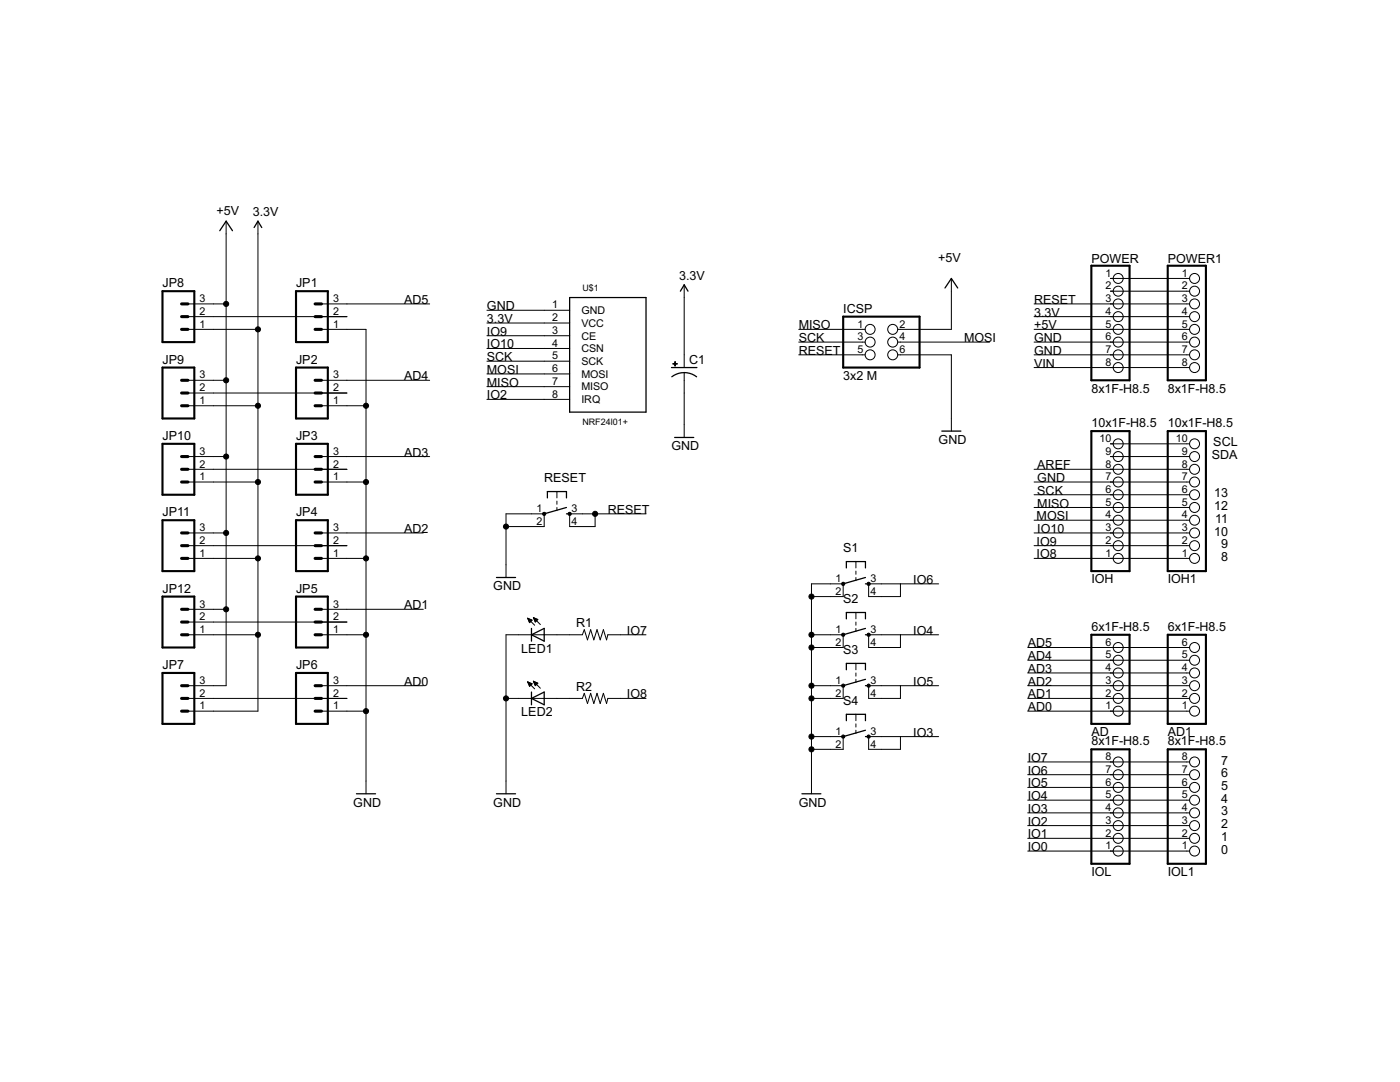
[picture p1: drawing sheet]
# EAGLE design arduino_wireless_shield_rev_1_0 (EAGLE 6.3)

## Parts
AD  6x1F-H8.5  PINHD-1X6  [1X06]
AD1  6x1F-H8.5  PINHD-1X6  [1X06]
C1  CPOL-USTT2D7  [TT2D7]
ICSP  3x2 M  PINHD-2X3  [2X03]
IOH  10x1F-H8.5  PINHD-1X10_ARD  [1X10]
IOH1  10x1F-H8.5  PINHD-1X10_ARD  [1X10]
IOL  8x1F-H8.5  PINHD-1X8  [1X08]
IOL1  8x1F-H8.5  PINHD-1X8  [1X08]
JP1  M03PTH  [1X03]
JP2  M03PTH  [1X03]
JP3  M03PTH  [1X03]
JP4  M03PTH  [1X03]
JP5  M03PTH  [1X03]
JP6  M03PTH  [1X03]
JP7  M03PTH  [1X03]
JP8  M03PTH  [1X03]
JP9  M03PTH  [1X03]
JP10  M03PTH  [1X03]
JP11  M03PTH  [1X03]
JP12  M03PTH  [1X03]
LED1  LED5MM  [LED5MM]
LED2  LED5MM  [LED5MM]
POWER  8x1F-H8.5  PINHD-1X8  [1X08]
POWER1  8x1F-H8.5  PINHD-1X8  [1X08]
R1  RESISTORPTH-1/4W  [AXIAL-0.4]
R2  RESISTORPTH-1/4W  [AXIAL-0.4]
RESET  TAC_SWITCHPTH  [TACTILE-PTH]
S1  TAC_SWITCHPTH  [TACTILE-PTH]
S2  TAC_SWITCHPTH  [TACTILE-PTH]
S3  TAC_SWITCHPTH  [TACTILE-PTH]
S4  TAC_SWITCHPTH  [TACTILE-PTH]
U$1  NRF24L01+_MODULE  [NRF24L01+MODULE]

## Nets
3.3V [power]: C1.+ JP7.1 JP8.1 JP9.1 JP10.1 JP11.1 JP12.1 POWER1.4 POWER.4 U$1.2(VCC)
+5V [usbvcc]: ICSP.2 JP7.3 JP8.3 JP9.3 JP10.3 JP11.3 JP12.3 POWER1.5 POWER.5
AD0: AD1.1 AD.1 JP6.3
AD1: AD1.2 AD.2 JP5.3
AD2: AD1.3 AD.3 JP4.3
AD3: AD1.4 AD.4 JP3.3
AD4: AD1.5 AD.5 JP2.3
AD5: AD1.6 AD.6 JP1.3
AREF [aref]: IOH1.8 IOH.8
GND [gnd]: C1.- ICSP.6 IOH1.7 IOH.7 JP1.1 JP2.1 JP3.1 JP4.1 JP5.1 JP6.1 LED1.K(C) LED2.K(C) POWER1.6 POWER1.7 POWER.6 POWER.7 RESET.1 RESET.2 S1.1 S1.2 S2.1 S2.2 S3.1 S3.2 S4.1 S4.2 U$1.1(GND)
IO0: IOL1.1 IOL.1
IO1: IOL1.2 IOL.2
IO2: IOL1.3 IOL.3 U$1.8(IRQ)
IO3: IOL1.4 IOL.4 S4.3 S4.4
IO4: IOL1.5 IOL.5 S2.3 S2.4
IO5: IOL1.6 IOL.6 S3.3 S3.4
IO6: IOL1.7 IOL.7 S1.3 S1.4
IO7: IOL1.8 IOL.8 R1.P$2
IO8: IOH1.1 IOH.1 R2.P$2
IO9: IOH1.2 IOH.2 U$1.3(CE)
IO10: IOH1.3 IOH.3 U$1.4(CSN)
MISO: ICSP.1 IOH1.5 IOH.5 U$1.7(MISO)
MOSI: ICSP.4 IOH1.4 IOH.4 U$1.6(MOSI)
N$1: POWER1.1 POWER.1
N$2: POWER1.2 POWER.2
N$4: JP6.2 JP7.2
N$5: LED2.A R2.P$1
N$6: LED1.A R1.P$1
N$7: IOH1.10 IOH.10
N$8: IOH1.9 IOH.9
N$10: JP5.2 JP12.2
N$11: JP4.2 JP11.2
N$12: JP3.2 JP10.2
N$13: JP2.2 JP9.2
N$14: JP1.2 JP8.2
RESET: ICSP.5 POWER1.3 POWER.3 RESET.3 RESET.4
SCK: ICSP.3 IOH1.6 IOH.6 U$1.5(SCK)
VIN [power]: POWER1.8 POWER.8

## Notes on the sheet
- SCL
- SDA
- 13
- 12
- 11
- 10
- 9
- 8
- 7
- 6
- 5
- 4
- 3
- 2
- 1
- 0

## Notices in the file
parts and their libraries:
SparkFun-Connectors: Licensing: CC v3.0 Share-Alike You are welcome to use this library for commercial purposes.
